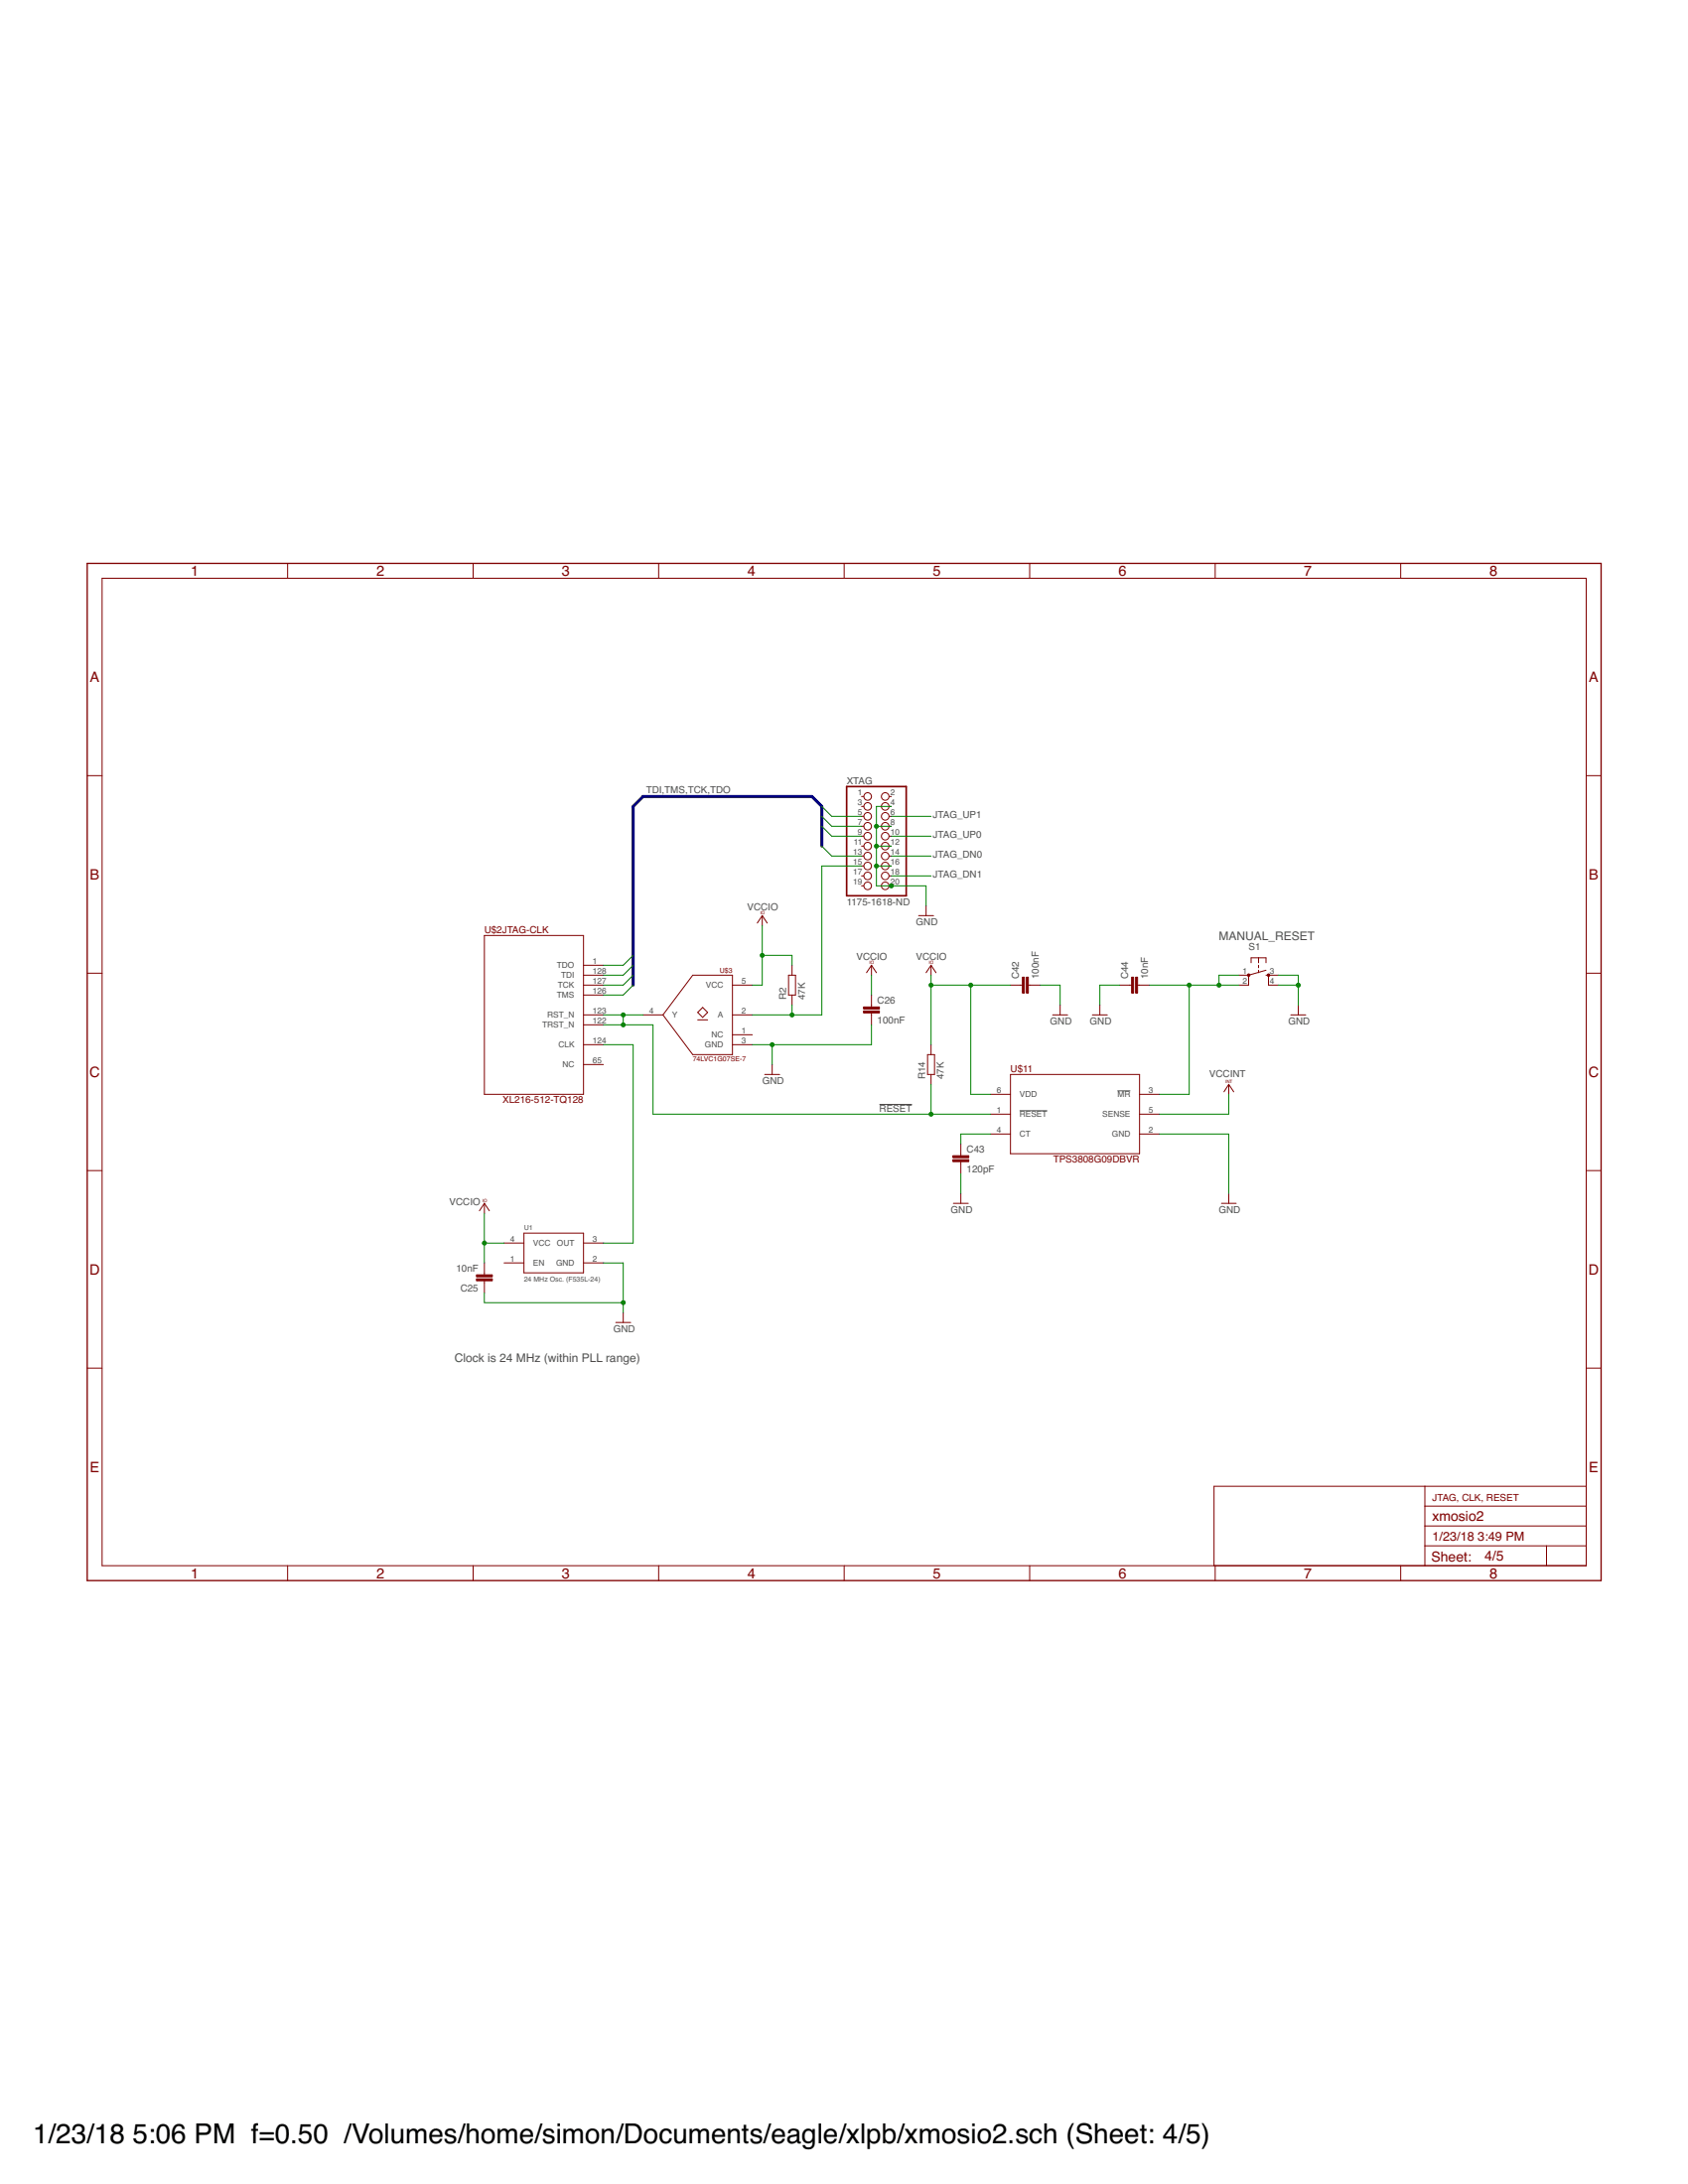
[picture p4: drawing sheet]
<svg xmlns="http://www.w3.org/2000/svg" width="216mm" height="279mm" viewBox="0 0 216 279" stroke-linecap="round" stroke-linejoin="round" font-family="sans-serif">
<path d="M142.9 139.6h1.7M112.5 141.3h4.1M130.4 142.1h3.5" fill="none" stroke="#505050" stroke-width=".13"/>
<g fill="none" stroke="#800000" stroke-width=".13">
<path d="M13.1 74h189.8v126.3h-189.8zM36.8 72.1v1.9M60.5 72.1v1.9M84.2 72.1v1.9M108 72.1v1.9M131.7 72.1v1.9M155.4 72.1v1.9M179.2 72.1v1.9M11.2 99.2h1.9M202.9 99.2h1.9M62 119.7h12.6v20.3h-12.6zM97.5 117.1l.6 1"/>
<path d="M97.5 117.1l-.6 1M97.5 117.1v1.3M110.2 101.9h.3M110.2 103.2h.3M110.2 104.4h.3M110.2 105.7h.3M110.2 107h.3M110.2 108.2h.3M110.2 109.5h.3M110.2 110.8h.3M110.2 112.1h.3M110.2 113.3h.3"/>
<path d="M113.7 101.9h.3M113.7 103.2h.3M113.7 104.4h.3M113.7 105.7h.3M113.7 107h.3M113.7 108.2h.3M113.7 109.5h.3M113.7 110.8h.3M113.7 112.1h.3M113.7 113.3h.3M117.5 117.1h1.9M118.4 115.9v1.2"/>
<path d="M11.2 124.5h1.9M74.6 123.5h2.6M74.6 136.2h2.6M74.6 131.1h2.6M74.6 129.8h2.6M74.6 133.6h2.6M74.6 127.3h2.6M74.6 126h2.6M74.6 124.8h2.6M82.3 129.8h2.5M88.6 124.8h5.1v10.1h-5.1l-3.8-5.1zM89.2 129.5l.7-.6 .6 .6-.6 .7z"/>
<path d="M89.2 130.5h1.3M93.7 129.8h2.5M93.7 133.6h2.5M93.7 126h2.5M93.7 132.4h2.5M97.8 137.5h1.9M98.8 136.2v1.3M100.9 124.8h.8v2.5h-.8zM101.3 123.5v1.3M101.3 127.3v1.3M111.5 123.5v1.3M111.5 127.3v1.5"/>
<path d="M111.5 129.6v1.5M111.5 123.5l.6 .9M111.5 123.5l-.7 .9M118.6 134.9h.9v2.6h-.9zM119.1 123.5v1.3M119.1 133.6v1.3M119.1 137.5v1.2M119.1 123.5l.6 .9M119.1 123.5l-.7 .9M126.7 140h2.5M129.2 126h1.6M129.2 137.5h16.6v10.1h-16.6z"/>
<path d="M131.5 126h1.6M134.6 129.8h1.9M135.6 128.6v1.2M139.7 129.8h1.9M140.7 128.6v1.2M143.2 126h1.5M145.5 126h1.5M145.8 140h2.5M157.2 138.7v1.3M157.2 138.7l.6 1M157.2 138.7l-.7 1M158.4 124.8h1.3"/>
<path d="M159.7 124.8v1.2h-1.3M160 123.2v-.7h1.9v.7M161 122.5v.7M161 123.5v.3M161 124.1v.3M161.9 124.8h1.6M161.9 124.1l-2.2 .7M162.2 124.8v1.2h1.3M165.1 129.8h1.9M166.1 128.6v1.2M202.9 124.5h1.9M11.2 149.8h1.9"/>
<path d="M62 153.9v1.3M62 153.9l.6 1M62 153.9l-.7 1M64.5 159h2.5M67 157.8h7.6v5h-7.6zM74.6 159h2.6M121.9 153.9h1.9M122.9 146.3v1.5M122.9 148.6v1.5M122.9 152.7v1.2M126.7 142.5h2.5M126.7 145.1h2.5"/>
<path d="M145.8 142.5h2.5M145.8 145.1h2.5M156.2 153.9h1.9M157.2 152.7v1.2M202.9 149.8h1.9M11.2 175h1.9M62 161.6v1.5M62 163.9v1.5M64.5 161.6h2.5M74.6 161.6h2.6M78.8 169.2h1.9M79.7 167.9v1.3"/>
<path d="M202.9 175h1.9M182.2 197.8h20.7M182.2 190.1v10.2M182.2 195.2h20.7M182.2 192.7h20.7M197.8 197.8v2.5M202.9 190.1h-47.6v10.2M36.8 200.3v1.9M60.5 200.3v1.9M84.2 200.3v1.9M108 200.3v1.9M131.7 200.3v1.9"/>
<path d="M155.4 200.3v1.9M179.2 200.3v1.9"/>
<circle cx="111" cy="104.4" r=".49"/>
<circle cx="111" cy="112.1" r=".49"/>
<circle cx="111" cy="113.3" r=".49"/>
<circle cx="111" cy="105.7" r=".49"/>
<circle cx="111" cy="107" r=".49"/>
<circle cx="111" cy="108.2" r=".49"/>
<circle cx="111" cy="103.2" r=".49"/>
<circle cx="111" cy="109.5" r=".49"/>
<circle cx="111" cy="110.8" r=".49"/>
<circle cx="111" cy="101.9" r=".49"/>
<circle cx="113.2" cy="101.9" r=".49"/>
<circle cx="113.2" cy="107" r=".49"/>
<circle cx="113.2" cy="109.5" r=".49"/>
<circle cx="113.2" cy="104.4" r=".49"/>
<circle cx="113.2" cy="108.2" r=".49"/>
<circle cx="113.2" cy="113.3" r=".49"/>
<circle cx="113.2" cy="105.7" r=".49"/>
<circle cx="113.2" cy="110.8" r=".49"/>
<circle cx="113.2" cy="112.1" r=".49"/>
<circle cx="113.2" cy="103.2" r=".49"/>
</g>
<path d="M108.3 100.6h7.6v14h-7.6z" fill="none" stroke="#800000" stroke-width=".21"/>
<g fill="#800000" stroke="#800000" stroke-width=".13">
<path d="M60.9 163.1h2.1v.2h-2.1z"/>
<path d="M60.9 163.6h2.1v.3h-2.1z"/>
<path d="M110.4 129.3h2.1v.3h-2.1z"/>
<path d="M110.4 128.8h2.1v.3h-2.1z"/>
<path d="M131.3 125h.2v2h-.2z"/>
<path d="M130.8 125h.2v2h-.2z"/>
<path d="M121.9 148.4h2v.2h-2z"/>
<path d="M121.9 147.8h2v.3h-2z"/>
<path d="M145.2 125h.3v2h-.3z"/>
<path d="M144.7 125h.3v2h-.3z"/>
</g>
<g fill="#800000" stroke="#800000" stroke-width=".13">
<path d="M159.6 124.6h.2v.3h-.2z" fill-rule="evenodd"/>
<path d="M162.1 124.6h.3v.3h-.3z" fill-rule="evenodd"/>
</g>
<path d="M11.2 72.1h193.6v130.1h-193.6z" fill="none" stroke="#800000" stroke-width=".17"/>
<path d="M105.1 108.2v-5l-1.3-1.3h-21.5l-1.3 1.3v22.8" fill="none" stroke="#000080" stroke-width=".38"/>
<g fill="none" stroke="#008000" stroke-width=".13">
<path d="M97.5 118.4v7.6h-1.3M105.1 104.4l1.3 1.3h3.8M105.1 108.2l1.3 1.3h3.8M105.1 103.2l1.3 1.2h3.8M105.1 105.7l1.3 1.3h3.8M110.2 110.8h-5.1v19h-8.9M112.1 105.7h1.9M112.1 108.2h1.9M112.1 110.8h1.9M114 103.2h-1.9v10.1h6.3v2.6M114 109.5h5.1M114 104.4h5.1"/>
<path d="M114 107h5.1M114 112.1h5.1M77.2 133.6h3.8v25.4h-3.8M77.2 129.8h5.1M77.2 131.1h6.3v11.4h43.2M79.7 129.8v1.3M81 124.8l-1.3 1.2h-2.5M81 123.5l-1.3 1.3h-2.5M81 122.2l-1.3 1.3h-2.5M81 126l-1.3 1.3h-2.5M97.5 122.2h3.8v1.3M98.8 133.6v2.6"/>
<path d="M101.3 128.6v1.2M111.5 131.1v2.5h-15.3M111.5 124.8v2.5M119.1 126h10.1M119.1 124.8v8.8M119.1 138.7v3.8M124.2 126v14h2.5M133.1 126h2.5v2.6M143.2 126h-2.5v2.6M147 126h11.4M152.1 126v14h-3.8M157.2 140v2.5h-8.9"/>
<path d="M158.4 124.8h-2.5v1.2M163.5 126h2.6M163.5 124.8h2.6v3.8M62 159h2.5M62 155.2v6.4M122.9 150.1v2.6M126.7 145.1h-3.8v1.2M148.3 145.1h8.9v7.6M62 165.4v1.2h17.7M77.2 161.6h2.5v6.3"/>
</g>
<g fill="#008000" stroke="#008000" stroke-width=".13">
<circle cx="79.7" cy="166.6" r=".25"/>
<circle cx="98.8" cy="133.6" r=".25"/>
<circle cx="112.1" cy="105.7" r=".25"/>
<circle cx="112.1" cy="108.2" r=".25"/>
<circle cx="112.1" cy="110.8" r=".25"/>
<circle cx="114" cy="113.3" r=".25"/>
<circle cx="166.1" cy="126" r=".25"/>
<circle cx="62" cy="159" r=".25"/>
<circle cx="97.5" cy="122.2" r=".25"/>
<circle cx="119.1" cy="126" r=".25"/>
<circle cx="124.2" cy="126" r=".25"/>
<circle cx="79.7" cy="129.8" r=".25"/>
<circle cx="79.7" cy="131.1" r=".25"/>
<circle cx="119.1" cy="142.5" r=".25"/>
<circle cx="101.3" cy="129.8" r=".25"/>
<circle cx="152.1" cy="126" r=".25"/>
<circle cx="155.9" cy="126" r=".25"/>
</g>
<g font-size="3.5">
<text x="4.2" y="274.2">1/23/18</text>
<text x="17" y="274.2">5:06 PM f=0.50 /Volumes/home/simon/Documents/eagle/xlpb/xmosio2.sch (Sheet: 4/5)</text>
</g>
<g font-size="1.8" fill="#800000">
<text x="24.4" y="73.7">1</text>
<text x="48.1" y="73.7">2</text>
<text x="71.9" y="73.7">3</text>
<text x="95.6" y="73.7">4</text>
<text x="119.3" y="73.7">5</text>
<text x="143.1" y="73.7">6</text>
<text x="166.8" y="73.7">7</text>
<text x="190.5" y="73.7">8</text>
<text x="11.5" y="87.3">A</text>
<text x="203.2" y="87.3">A</text>
<text x="11.5" y="112.5">B</text>
<text x="203.2" y="112.5">B</text>
<text x="11.5" y="137.8">C</text>
<text x="203.2" y="137.8">C</text>
<text x="11.5" y="163.1">D</text>
<text x="203.2" y="163.1">D</text>
<text x="11.5" y="188.3">E</text>
<text x="203.2" y="188.3">E</text>
<text x="183.2" y="194.6">xmosio2</text>
<text x="24.4" y="201.9">1</text>
<text x="48.1" y="201.9">2</text>
<text x="71.9" y="201.9">3</text>
<text x="95.6" y="201.9">4</text>
<text x="119.3" y="201.9">5</text>
<text x="143.1" y="201.9">6</text>
<text x="166.8" y="201.9">7</text>
<text x="183.1" y="199.7">Sheet:</text>
<text x="189.9" y="199.7">4/5</text>
<text x="190.5" y="201.9">8</text>
</g>
<g font-size="1.6" fill="#800000">
<text x="183.2" y="197.1">1/23/18</text>
<text x="189" y="197.1">3:49 PM</text>
</g>
<g font-size="1.5" fill="#505050">
<text x="155.9" y="120.3">MANUAL_RESET</text>
<text x="58.1" y="174.3">Clock is 24 MHz (within PLL range)</text>
</g>
<g font-size="1.2" fill="#505050">
<text x="82.6" y="101.5">TDI,TMS,TCK,TDO</text>
<text x="108.3" y="100.3">XTAG</text>
<text x="119.3" y="104.7">JTAG_UP1</text>
<text x="119.3" y="107.2">JTAG_UP0</text>
<text x="119.3" y="109.8">JTAG_DN0</text>
<text x="119.3" y="112.3">JTAG_DN1</text>
<text x="95.6" y="116.5">VCCIO</text>
<text x="108.3" y="115.9">1175-1618-ND</text>
<text x="117.2" y="118.4">GND</text>
<text x="109.5" y="122.8">VCCIO</text>
<text x="117.2" y="122.8">VCCIO</text>
<text x="130.3" y="125.3" transform="rotate(-90 130.3 125.3)">C42</text>
<text x="132.9" y="125.3" transform="rotate(-90 132.9 125.3)">100nF</text>
<text x="144.3" y="125.3" transform="rotate(-90 144.3 125.3)">C44</text>
<text x="146.8" y="125.3" transform="rotate(-90 146.8 125.3)">10nF</text>
<text x="159.7" y="121.6">S1</text>
<text x="100.6" y="127.9" transform="rotate(-90 100.6 127.9)">R2</text>
<text x="103" y="127.9" transform="rotate(-90 103 127.9)">47K</text>
<text x="112.2" y="130.9">100nF</text>
<text x="112.2" y="128.4">C26</text>
<text x="134.3" y="131.1">GND</text>
<text x="139.4" y="131.1">GND</text>
<text x="164.8" y="131.1">GND</text>
<text x="154.7" y="137.8">VCCINT</text>
<text x="97.5" y="138.7">GND</text>
<text x="112.5" y="142.3">RESET</text>
<text x="118.3" y="138.1" transform="rotate(-90 118.3 138.1)">R14</text>
<text x="120.7" y="138.1" transform="rotate(-90 120.7 138.1)">47K</text>
<text x="123.7" y="150">120pF</text>
<text x="123.7" y="147.4">C43</text>
<text x="57.5" y="154.2">VCCIO</text>
<text x="121.6" y="155.2">GND</text>
<text x="155.9" y="155.2">GND</text>
<text x="58.3" y="162.6">10nF</text>
<text x="58.9" y="165.2">C25</text>
<text x="78.5" y="170.5">GND</text>
</g>
<g font-size="1.2" fill="#800000">
<text x="61.9" y="119.4">U$2JTAG-CLK</text>
<text x="129.2" y="137.2">U$11</text>
<text x="64.3" y="141.1">XL216-512-TQ128</text>
<text x="134.7" y="148.7">TPS3808G09DBVR</text>
<text x="183.2" y="192">JTAG, CLK, RESET</text>
</g>
<g font-size="1.1" fill="#505050">
<text x="109.7" y="101.7">1</text>
<text x="113.9" y="101.7">2</text>
<text x="109.7" y="103">3</text>
<text x="109.7" y="104.3">5</text>
<text x="109.7" y="105.5">7</text>
<text x="109.7" y="106.8">9</text>
<text x="113.9" y="103">4</text>
<text x="113.9" y="104.3">6</text>
<text x="113.9" y="105.5">8</text>
<text x="113.9" y="106.8">10</text>
<text x="109.1" y="109.3">13</text>
<text x="109.1" y="110.6">15</text>
<text x="109.1" y="111.9">17</text>
<text x="109.1" y="113.1">19</text>
<text x="109.2" y="108.1">11</text>
<text x="113.9" y="108.1">12</text>
<text x="113.9" y="109.3">14</text>
<text x="113.9" y="110.6">16</text>
<text x="113.9" y="111.9">18</text>
<text x="113.9" y="113.1">20</text>
<text x="71.2" y="123.9">TDO</text>
<text x="71.8" y="125.1">TDI</text>
<text x="75.8" y="123.3">1</text>
<text x="75.8" y="125.8">127</text>
<text x="75.8" y="124.6">128</text>
<text x="94.9" y="125.8">5</text>
<text x="158.9" y="124.6">1</text>
<text x="158.9" y="125.8">2</text>
<text x="162.4" y="124.6">3</text>
<text x="162.4" y="125.8">4</text>
<text x="69.4" y="131.5">TRST_N</text>
<text x="70" y="130.2">RST_N</text>
<text x="71.2" y="127.7">TMS</text>
<text x="71.4" y="126.4">TCK</text>
<text x="75.8" y="130.9">122</text>
<text x="75.8" y="129.7">123</text>
<text x="75.8" y="127.1">126</text>
<text x="83" y="129.7">4</text>
<text x="86" y="130.2">Y</text>
<text x="90.3" y="126.4">VCC</text>
<text x="91.8" y="130.2">A</text>
<text x="94.9" y="129.7">2</text>
<text x="71.4" y="134">CLK</text>
<text x="71.9" y="136.6">NC</text>
<text x="75.8" y="136">65</text>
<text x="75.8" y="133.5">124</text>
<text x="90.2" y="134">GND</text>
<text x="91" y="132.8">NC</text>
<text x="94.9" y="132.2">1</text>
<text x="94.9" y="133.5">3</text>
<text x="127.5" y="142.3">1</text>
<text x="127.5" y="139.8">6</text>
<text x="130.4" y="142.9">RESET</text>
<text x="130.4" y="140.4">VDD</text>
<text x="141" y="142.9">SENSE</text>
<text x="142.9" y="140.4">MR</text>
<text x="146.9" y="139.8">3</text>
<text x="146.9" y="142.3">5</text>
<text x="127.5" y="144.9">4</text>
<text x="130.4" y="145.4">CT</text>
<text x="142.2" y="145.4">GND</text>
<text x="146.9" y="144.9">2</text>
<text x="65.3" y="161.4">1</text>
<text x="65.3" y="158.9">4</text>
<text x="68.2" y="162">EN</text>
<text x="68.2" y="159.4">VCC</text>
<text x="71.1" y="162">GND</text>
<text x="71.2" y="159.4">OUT</text>
<text x="75.8" y="161.4">2</text>
<text x="75.8" y="158.9">3</text>
</g>
<g font-size=".9" fill="#800000">
<text x="92.1" y="124.5">U$3</text>
<text x="88.6" y="135.8">74LVC1G07SE-7</text>
</g>
<g font-size=".9" fill="#505050">
<text x="67" y="157.4">U1</text>
<text x="67" y="164">24 MHz Osc. (F535L-24)</text>
</g>
<g font-size=".6" fill="#800000">
<text x="97.2" y="117">IO</text>
<text x="111.2" y="123.4">IO</text>
<text x="118.8" y="123.4">IO</text>
<text x="156.7" y="138.6">INT</text>
<text x="61.7" y="153.8">IO</text>
</g>
</svg>
